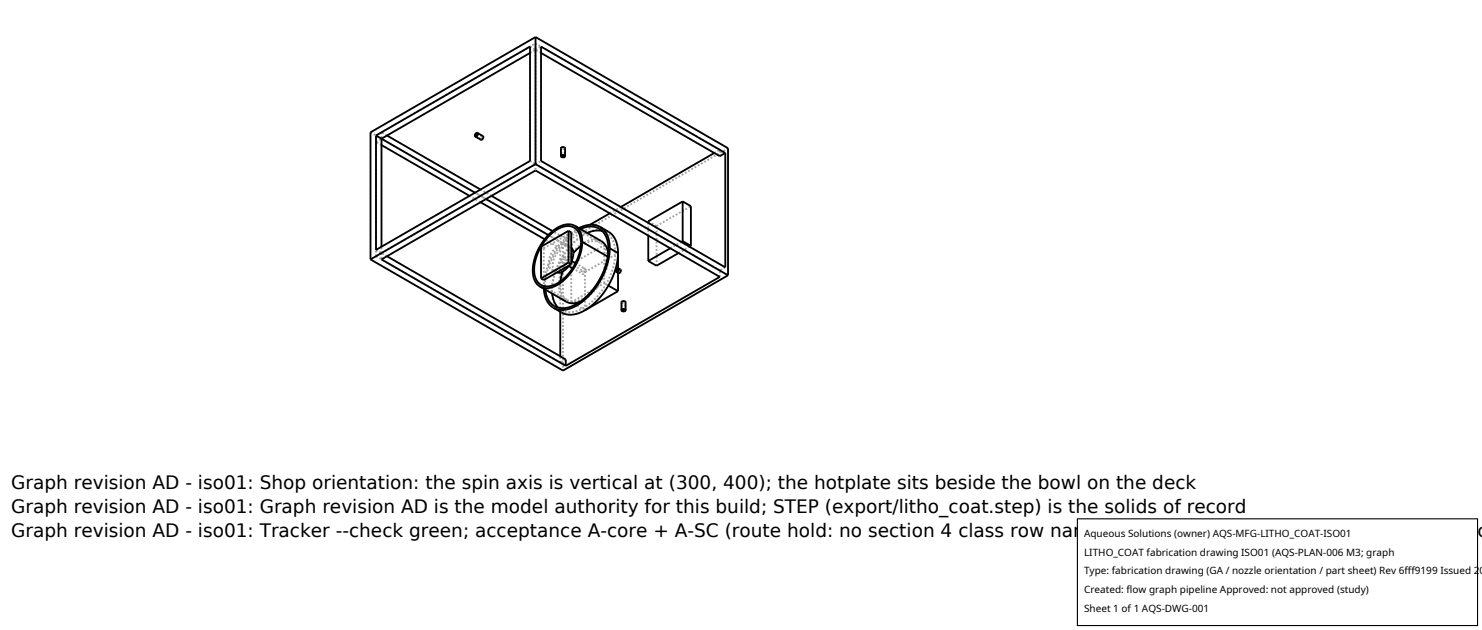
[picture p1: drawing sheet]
<svg xmlns="http://www.w3.org/2000/svg" width="212mm" height="90mm" viewBox="0 0 212 90" stroke-linecap="round" stroke-linejoin="round" font-family="sans-serif">
<g fill="none" stroke="#a0a0a0" stroke-width=".26" stroke-dasharray=".3 .3" stroke-linecap="butt">
<path d="M52.9 18.9l27.5 15.9M54.5 18.9l22-12.7M54.5 18.9v.9M55.3 19.4l-.8-.5M67.9 19.4l.8 .5M68.1 19l.8 .5M68.7 19.9l.2-.1 .1-.2M68.9 19.5l-.2 .1v.3M69 19.4l-.3 .2v.3M69 19.6l-.1-.1M75.7 7.6l.8-.5M75.7 6.7l.8 .4"/>
<path d="M76.5 7.1l.8-.4M76.5 6.2v.9M77.3 7.6l-.8-.5M53.7 36.6l26.3 15.2M53.7 36.6v-16.3M53.7 20.3l.8-.5M53.7 36.6l.8-.5M53.7 35.7l.8 .4M54.5 20.7l-.8-.4M54.5 36.1v-.9M54.5 36.1l22-12.7M54.5 36.1v.9"/>
<path d="M55.3 36.6l-.8-.5M68.6 28.9l-1.5-.9M69.4 28.4l-1.6-.9M70.2 28l-1.6-.9M75.7 23l.8 .4M76.5 23.4v-16.3M76.5 23.4l.8-.4M76.5 23.4v.9M77.7 35.5l-.4-.3M77.7 40v-4.5M77.7 35.5l3.9-2.3M78.8 38.5l.3 .1 .4-.1 .9-.5 .7-1.1 .2-1"/>
<path d="M78.8 38.5l.6 .3M79.4 38.8l.1 .1M80 35.5l-2.2-1.3M80.2 21.2l.1-.2 .3 .1M80.2 21.2v1.1M80.2 37.4l.3-.1 .2-.4M80.2 37.4l1 .6M80.4 34.8v18.1M80.4 34.8l23.6-13.6M80.6 21.1v.1M80.6 36.7h-.2l-.2 .2-.1 .3 .1 .2M80.6 36.7l1 .6"/>
<path d="M80.6 21.2l-.2 .1-.2-.1M80.6 21.2v1.1M80.7 36.9l-.1-.2M80.7 21.2l-.3 .1-.3-.1M80.8 35l-2.5-1.4M80.8 34.1l-1.9-1.1M80.8 35v-.9M80.8 34.1l3.5-2M80.8 35l-.8 .5M80.9 34.9l-.5-.1-.6 .2-.6 .5-.4 .6-.4 .8v.7l.1 .6 .3 .3M80.9 34.9l.6 .3M81.3 37.9l.3-.5"/>
<path d="M81.3 35.9l-.1-.7-.3-.3M81.5 35.2l-.5-.1-.6 .2-.5 .5-.5 .6-.3 .7-.2 .8 .1 .6 .4 .3M81.6 37.7l4.7-2.7M81.6 35.3l-.1-.1M81.8 38.3l1.4 .8M81.9 36.1l-.9 1.3-.6 1.4M82 32.5l3.7 2.2M82.2 37.6l1.4 .8M82.7 32.6l-1 .6-1 .8-.8 1-.8 1.1-.6 1.3-.5 1.3-.3 1.3v1.2M83.2 39.1l.3-.1 .2-.4M83.6 38.9l4.7-2.8M83.6 38.9l-2-1.2"/>
<path d="M83.6 38.4h-.2l-.3 .2v.3l.1 .2M83.7 38.6l-.1-.2M83.9 33.3l-1.1 .6-.9 .7-.9 1.1-.8 1.2-.7 1.2-.4 1.4-.2 1.3v1.1M85.6 32.6l1 .6M85.7 34.7l-.5-.2h-.7l-.8 .2-.8 .5M86.6 33.2l-.6-.2M86.7 36.8l-.3-1.3-.3-.5-.4-.3M86.8 36.7h.1M86.9 36.2v.5M86.9 33.1l-.8-.3h-.8l-.9 .2-.9 .4-.9 .7-.9 .8-1.5 2-1 2.2-.3 1.3-.1 1.1 .1 1.1 .3 .9 .4 .7 .6 .4M86.9 36.7l-.1 .9-.2 1-.9 1.9-1.3 1.6-.8 .6-.7 .4M87.1 30.5l1.6-.9"/>
<path d="M87.9 36.1l-.1-.9-.3-.9-.4-.6-.5-.5M88.3 38.8v-.5M88.3 38.8l.1-.3h.2M88.3 39v-.1M88.3 38.8l-.3-.2M88.3 38.9l-.3-.1M88.3 36.1l-2-1.1M88.4 38.9h.1l.1-.2M88.4 38.9l-.3-.1M88.6 38.6l-.2 .1v.2M88.6 38.6l-.3-.2M88.6 38.7v-.1"/>
<path d="M92.6 33.6v-1.8M93.8 37.9v-5.6M93.8 32.3l4.9-2.9M93.8 32.3l-1.2-.7M95.7 35.5l1.6-1M96.9 36.1l1.6-.9M102 21.8l.8-.4M102.8 38.6l-26.3-15.2M102.8 39.5v-.9M102.8 21.4l-26.3-15.2M102.8 22.3v-.9M103.6 38.2l-.8 .4"/>
<path d="M77.3 40.7l3.7 2.1M77.9 41.4v-1.2l.2-1.3 .5-1.3 .6-1.3 .8-1.2 .9-1 1-.8 1-.6M79.2 43.7l1 .6M79.7 43.9l.5 .4M80 51.8v-.9M80 44.5v-9M80 40.2v.8l.2 .8 .3 .6 .5 .4M80.2 44.3l1 .3 1.3-.2 1.3-.7 1.3-1.1 1.1-1.5 .9-1.6 .6-1.8 .2-1.6M80.8 51.3l-.8 .5M80.9 43.1l-.5-.4-.3-.6-.2-.6-.1-.8 .3-1.7 .8-1.8 1.1-1.4 1.3-1.1 .7-.4 .7-.1h.6l.6 .2M81 42.8l.8 .3 .9-.2 1-.5 1-.8 .8-1.1 .6-1.2 .5-1.3 .1-1.2M81.6 43.2v-5.5"/>
<path d="M81.6 43.2l4.7-2.8M83.6 44.3v-5.4M83.6 44.3l-2-1.1M86.3 40.4v-5.4M86.9 40.8l-.6-.4M88.8 43.2l.2 .1 .4-.1M88.8 43.2l.2 .1 .3-.1M88.8 44.3v-1.1M89.2 43.1l-.2-.1-.2 .2M89.3 43.2l-.1-.1M89.3 44.3v-1.1"/>
</g>
<g fill="none" stroke="#000" stroke-width=".26">
<path d="M53.7 19.4l22-12.7v16.3l-22 12.7zM53.7 19.4l14.1 8.1M55.3 19.4l13.3 7.7M68 19.1l.1-.1 .1 .2-.2 .2-.1-.1zM68.2 19l.8 .4v.4l-.3 .2-.8-.5M68.2 19v.3l-.3 .2M68.2 19l-.3 .1v.4M75.7 7.6l-21.2 12.2v15.4M76.5 5.3l-23.6 13.6v18.1M76.5 5.3v18.1M76.5 5.3l27.5 15.9v18.1M77.3 6.7l26.3 15.1v16.4l-26.3-15.2z"/>
<path d="M77.3 7.6l25.5 14.7 .8-.5M52.9 37l27.5 15.9 23.6-13.6M54.5 20.7l12.6 7.3M54.5 37l22-12.7 26.3 15.2-22 12.7zM55.3 36.6l25.5 14.7v.9M68.6 28.9l9.2 5.3M69.4 28.4l8.9 5.2M70.2 28l8.7 5M76.5 23.4l27.5 15.9M76.5 23.4l-23.6 13.6M78.5 33.6l.8-.7 .9-.4 .8-.2 .7 .1 .6 .4 .4 .5 .2 .8 .1 .9-.2 1.1-.4 1-.5 1-.7 1-.8 .8-.8 .6-.8 .3-.8 .1-.8-.3-.5-.5-.4-.9v-1l.2-1.3 .5-1.2 .7-1.2zM80.1 22.3l.3-.2 .3 .2"/>
<path d="M80.1 22.3l.3 .2 .3-.2M80.1 22.3v-1.1l.3-.2 .3 .1v1.2M80.2 22.2h.3l.1 .1-.3 .1-.1-.1zM80.4 38.8l-.4 1.4M81.2 33l-3.9 2.2v4.6M81.2 37.5l.4 .2M81.2 33l.4 .2v4.5M81.2 33v4.5M81.2 37.5l-3.9 2.3M81.2 38l.6 .3M81.3 37.9l-.9 .8-.4 .2h-.5M81.6 35.3l.2 .4 .1 .4-.1 .7-.2 .6"/>
<path d="M81.6 37.7l-3.9 2.3-.4-.2M81.6 37.3l.6 .3M82.1 32.3l4 2.3 .5 .6 .3 1M82.1 32.3l.4 .3 .4 .5 .2 .6 .1 .8M82.1 32.3l-.5-.2-.7-.1-.6 .2-.7 .3-1.3 1.1-1.2 1.5-.7 1.7-.3 1.7v.8l.2 .7 .4 .5 .4 .4M82.9 32.7l1.2-.3 1.1 .1 .9 .5 .6 1 .2 1.3-.1 1.6-.5 1.6-.8 1.6-1 1.4-1.1 1.2-1.3 .9-1.3 .4-1.1-.1-.9-.4-.6-.9-.3-1.2M82.9 35.2l-1 .9M83.2 34.5l-.2 1.4-.4 1.2-.7 1.3-.9 1.1-1 .9-1 .6-1 .2-.9-.3M83.2 34.5l3.6 2.2M85.7 32.4l1.4 .8 .6 .6 .4 1.1 .2 1.2M85.7 32.4l.6 .5 .4 .7 .3 .8 .1 1.1M85.7 32.4l-.6-.2-.8-.1-.8 .1-.8 .4"/>
<path d="M86 33l-1-.1-1.1 .4M87.1 35.5l-.2 1.6-.6 1.8-.9 1.7-1.2 1.5-1.4 1.2-1.3 .7-1.4 .3-1.1-.4M87.1 30.5l-2.8 1.6M87.1 35.5l1.2 .6M88.1 38.4h.2v.1l-.2 .3-.1-.2zM88.3 36.1l-.3 2-.8 2-1.1 1.9-1.5 1.5-1.5 1-1.4 .4-1.1-.1-1.6-.9M88.3 36.1v2.2M88.3 39v2.6M88.3 38.3l.4 .2-.1 .3-.2 .2-.4-.2M88.3 38.3l-.3 .2v.3M88.3 38.3v.4l-.3 .1M92.6 33.6v3.7"/>
<path d="M95.7 35.5l-3.1 1.8M96.9 36.1l-3.1 1.8-1.2-.6M97.5 28.8l1.2 .6v5.7M97.5 34.4l1.2 .7M97.5 34.4l-.2 .1M97.5 28.8l-4.9 2.8v.2M97.5 28.8v5.6M98.7 35.1l-.2 .1M102 21.8l-13.3 7.8M77.1 40.9l4 2.3 .8 .1 1-.2M77.7 41.2l.1 1 .3 .7 .4 .6 .5 .4M78.9 41.9l.3 1.2 .5 .8"/>
<path d="M80 44.5v6.4M86.9 40.8l1.4 .8M88.3 41.6l-4.7 2.7M88.8 44.3v-1.2l.3-.1 .2 .1 .1 1.2M88.8 44.3l.2-.2 .4 .2M88.8 44.3l.2 .2 .4-.2M88.9 44.2h.2l.2 .1-.3 .1z"/>
</g>
<path d="M153.9 74.1h57.1v15.2h-57.1z" fill="#fff" stroke="#000" stroke-width=".16"/>
<g font-size="2.6">
<text x="1.6" y="69.8">Graph revision AD - iso01: Shop orientation: the spin axis is vertical at (300, 400); the hotplate sits beside the bowl on the deck</text>
<text x="1.6" y="73.3">Graph revision AD - iso01: Graph revision AD is the model authority for this build; STEP (export/litho_coat.step) is the solids of record</text>
<text x="1.6" y="76.7">Graph revision AD - iso01: Tracker --check green; acceptance A-core + A-SC (route hold: no section 4 class row names the coater class) per AQS-PLAN-006 sec</text>
</g>
<g font-size="1.4">
<text x="154.8" y="76.6">Aqueous Solutions (owner) AQS-MFG-LITHO_COAT-ISO01</text>
<text x="154.8" y="79.3">LITHO_COAT fabrication drawing ISO01 (AQS-PLAN-006 M3; graph</text>
<text x="154.8" y="82">Type: fabrication drawing (GA / nozzle orientation / part sheet) Rev 6fff9199 Issued 20</text>
<text x="154.8" y="84.7">Created: flow graph pipeline Approved: not approved (study)</text>
<text x="154.8" y="87.4">Sheet 1 of 1 AQS-DWG-001</text>
</g>
</svg>
